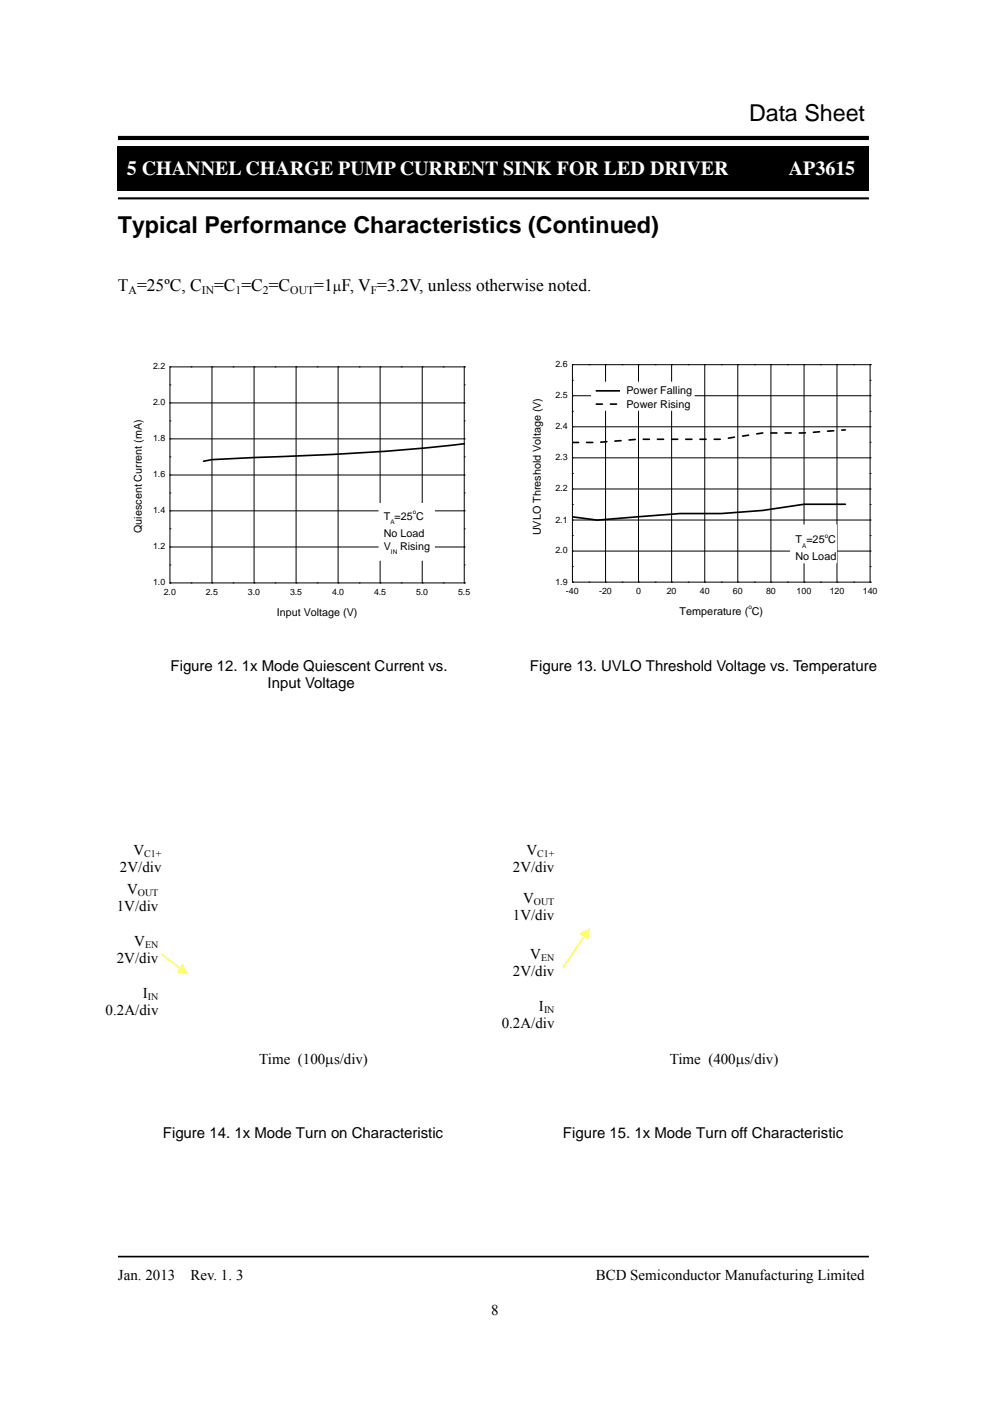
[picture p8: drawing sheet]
<svg xmlns="http://www.w3.org/2000/svg" width="210mm" height="297mm" viewBox="0 0 210 297" stroke-linecap="round" stroke-linejoin="round" font-family="sans-serif">
<path d="M24.9 30.9h.2v.2h-.2zM26.9 33.3h155.5v4.8h-155.5zM184.2 30.9h.2v.2h-.2zM25.1 31.1h159.1v9.2h-159.1zM184.2 40.3h.2v.2h-.2z" fill="#000"/>
<path d="M24.9 31h159.5M25 31.1v9.4M184.3 31.1v9.4M24.9 40.4h159.3" fill="none" stroke="#000" stroke-width=".21"/>
<path d="M25 29.3h159.3" fill="none" stroke="#000" stroke-width=".88" stroke-linecap="butt"/>
<path d="M25 42.1h159.3" fill="none" stroke="#000" stroke-width=".44"/>
<path d="M25 266.4h159.3" fill="none" stroke="#000" stroke-width=".35"/>
<g fill="#ff0">
<path d="M34.2 202.2h.2l4.1 3.2v.1l-.2 .1-4.1-3.2zM38.8 204.4l1 2.1-2.3-.4z"/>
<path d="M123.9 198.2h.2v.2l-4.5 6.8h-.2v-.2zM123 198l2-1.2-.3 2.4z"/>
</g>
<g fill="none" stroke="#000" stroke-width=".21">
<path d="M36 77.8h.1M36 77.8v45.8M36 77.8h62.5M40.5 77.8h.1M45 77.8v45.8M45 77.8h.1M49.4 77.8h.1M53.9 77.8v45.8M53.9 77.8h.1M58.3 77.8h.1M62.8 77.8v45.8M62.8 77.8h.1"/>
<path d="M67.3 77.8h.1M71.7 77.8v45.8M71.7 77.8h.1M76.2 77.8h.1M80.6 77.8v45.8M80.6 77.8h.1M85.1 77.8h.1M89.6 77.8v45.8M89.6 77.8h.1M94 77.8h.1M98.5 77.8h.1M98.5 77.8v45.8"/>
<path d="M36 93h62.5M36 85.4h62.5M36 96.9h.1M36 93h.1M36 89.2h.1M36 85.4h.1M36 81.6h.1M98.5 96.9h.1M98.5 93h.1M98.5 89.2h.1M98.5 85.4h.1M98.5 81.6h.1"/>
<path d="M36 116h62.5M36 108.3h62.5M36 100.7h62.5M36 119.8h.1M36 116h.1M36 112.1h.1M36 108.3h.1M36 104.5h.1M36 100.7h.1M98.5 119.8h.1M98.5 116h.1M98.5 112.1h.1"/>
<path d="M98.5 108.3h.1M98.5 104.5h.1M98.5 100.7h.1M36 123.6h.1M36 123.6h62.5M40.5 123.6h.1M45 123.6h.1M49.4 123.6h.1M53.9 123.6h.1M58.3 123.6h.1M62.8 123.6h.1M67.3 123.6h.1"/>
<path d="M71.7 123.6h.1M76.2 123.6h.1M80.6 123.6h.1M85.1 123.6h.1M89.6 123.6h.1M94 123.6h.1M98.5 123.6h.1"/>
</g>
<path d="M98.5 94.1a504.1 504.1 0 0 1-44.6 2.9l-8.9 .5-1.8 .3" fill="none" stroke="#000" stroke-width=".35"/>
<path d="M80.4 106.7h11.7v12.1h-11.7z" fill-rule="evenodd" fill="#fff" stroke="#fff" stroke-width=".21"/>
<g fill="#fff">
<path d="M81.4 108.2h1.4v2.5h-1.4z"/>
<path d="M82.8 109.9h.9v1.5h-.9z"/>
<path d="M83.7 108.2h3.9v2.5h-3.9z"/>
<path d="M87.5 107.8h.8v1.5h-.8z"/>
<path d="M88.3 108.2h1.6v2.5h-1.6z"/>
<path d="M81.4 111.8h8.6v2.5h-8.6z"/>
<path d="M81.4 114.5h1.6v2.6h-1.6z"/>
<path d="M82.9 116.3h1.3v1.5h-1.3z"/>
<path d="M84.2 114.5h7v2.6h-7z"/>
</g>
<g fill="none" stroke="#000" stroke-width=".21">
<path d="M121.4 77.3h63.2M121.4 77.3h.1M121.4 77.3v46.1M124.9 77.3h.1M128.4 77.3h.1M128.4 77.3v46.1M131.9 77.3h.1M135.4 77.3h.1M135.4 77.3v46.1M139 77.3h.1M142.5 77.3h.1M142.5 77.3v46.1"/>
<path d="M146 77.3h.1M149.5 77.3h.1M149.5 77.3v46.1M153 77.3h.1M156.5 77.3h.1M156.5 77.3v46.1M160 77.3h.1M163.5 77.3h.1M163.5 77.3v46.1M167 77.3h.1M170.5 77.3h.1M170.5 77.3v46.1"/>
<path d="M174 77.3h.1M177.5 77.3h.1M177.5 77.3v46.1M181.1 77.3h.1M184.6 77.3h.1M184.6 77.3v46.1M121.4 97.1h.1M121.4 93.8h.1M121.4 90.5h.1M121.4 87.2h.1M121.4 83.9h.1M121.4 80.6h.1"/>
<path d="M121.4 97.1h63.2M121.4 90.5h63.2M121.4 83.9h63.2M184.6 97.1h.1M184.6 93.8h.1M184.6 90.5h.1M184.6 87.2h.1M184.6 83.9h.1M184.6 80.6h.1M121.4 116.8h.1M121.4 113.6h.1M121.4 110.3h.1"/>
<path d="M121.4 107h.1M121.4 103.7h.1M121.4 100.4h.1M121.4 116.8h63.2M121.4 110.3h63.2M121.4 103.7h63.2M184.6 116.8h.1M184.6 113.6h.1M184.6 110.3h.1M184.6 107h.1M184.6 103.7h.1M184.6 100.4h.1"/>
<path d="M121.4 120.1h.1M121.4 123.4h63.2M121.4 123.4h.1M124.9 123.4h.1M128.4 123.4h.1M131.9 123.4h.1M135.4 123.4h.1M139 123.4h.1M142.5 123.4h.1M146 123.4h.1M149.5 123.4h.1M153 123.4h.1"/>
<path d="M156.5 123.4h.1M160 123.4h.1M163.5 123.4h.1M167 123.4h.1M170.5 123.4h.1M174 123.4h.1M177.5 123.4h.1M181.1 123.4h.1M184.6 120.1h.1M184.6 123.4h.1"/>
</g>
<g fill="none" stroke="#000" stroke-width=".35">
<path d="M121.4 93.8h1.3M124.4 93.8h1.3M128.7 93.6l-1.3 .1M131.7 93.4l-1.3 .1M134.7 93.2l-1.3 .1M136.4 93.1h1.3M139.4 93.1h1.3M142.5 93.1h1.2M145.5 93.1h1.2M148.5 93.1h1.3M151.5 93.1h1.3M155.8 92.7l-1.3 .2"/>
<path d="M158.8 92.3l-1.3 .2M161.8 91.8l-1.3 .2M163.5 91.8h1.3M166.5 91.8h1.3M170.8 91.8h-1.3M173.8 91.5l-1.3 .2M176.8 91.3l-1.3 .1M179.3 91.1l-.8 .1M179.3 106.9h-8.8l-8.7 1.3-8.8 .7h-8.8l-17.5 1.4-5.3-.7"/>
</g>
<path d="M167.7 111.3h9.7v8h-9.7z" fill-rule="evenodd" fill="#fff" stroke="#fff" stroke-width=".21"/>
<g fill="#fff">
<path d="M168.7 113.2h1.4v2.5h-1.4z"/>
<path d="M170.1 114.9h.9v1.5h-.9z"/>
<path d="M171 113.2h3.9v2.5h-3.9z"/>
<path d="M174.9 112.8h.8v1.5h-.8z"/>
<path d="M175.7 113.2h1.6v2.5h-1.6z"/>
<path d="M168.7 116.8h8.7v2.5h-8.7z"/>
</g>
<path d="M125.5 81h21.7v6h-21.7z" fill-rule="evenodd" fill="#fff" stroke="#fff" stroke-width=".21"/>
<path d="M126.5 82.9h5.1" fill="none" stroke="#000" stroke-width=".35"/>
<path d="M131.6 81.6h15.3v2.5h-15.3z" fill="#fff"/>
<path d="M126.5 85.7h1.3M129.5 85.7h1.3" fill="none" stroke="#000" stroke-width=".35"/>
<path d="M131.6 84.4h14.9v2.5h-14.9z" fill="#fff"/>
<g font-size="4.9">
<text x="158.9" y="25.6">Data Sheet</text>
<text x="25" y="49.3">Typical Performance Characteristics (Continued)</text>
</g>
<g font-size="4.2" fill="#fff">
<text x="26.9" y="37.2">5 CHANNEL CHARGE PUMP CURRENT SINK FOR LED DRIVER</text>
<text x="167.3" y="37.2">AP3615</text>
</g>
<g font-size="3.7">
<text x="25" y="61.8">T =25ºC, C =C =C =C</text>
<text x="66.6" y="61.8">=1 F, V =3.2V, unless otherwise noted.</text>
</g>
<g font-size="3.2">
<text x="70.6" y="61.8">μ</text>
<text x="36.2" y="142.2">Figure 12. 1x Mode Quiescent Current vs.</text>
<text x="112.4" y="142.2">Figure 13. UVLO Threshold Voltage vs. Temperature</text>
<text x="56.8" y="145.9">Input Voltage</text>
<text x="25.4" y="185">2V/div</text>
<text x="28.3" y="181.3">V</text>
<text x="108.8" y="185">2V/div</text>
<text x="111.7" y="181.2">V</text>
<text x="26.9" y="189.5">V</text>
<text x="111" y="191.4">V</text>
<text x="24.8" y="193.2">1V/div</text>
<text x="108.8" y="195.1">1V/div</text>
<text x="28.5" y="200.5">V</text>
<text x="112.5" y="203.3">V</text>
<text x="24.8" y="204.2">2V/div</text>
<text x="108.8" y="207">2V/div</text>
<text x="22.4" y="215.2">0.2A/div</text>
<text x="30.3" y="211.5">I</text>
<text x="114.3" y="214.3">I</text>
<text x="106.4" y="218">0.2A/div</text>
<text x="55" y="225.6">Time (100μs/div)</text>
<text x="142" y="225.6">Time (400μs/div)</text>
<text x="34.5" y="241.2">Figure 14. 1x Mode Turn on Characteristic</text>
<text x="119.4" y="241.2">Figure 15. 1x Mode Turn off Characteristic</text>
<text x="25" y="271.4">Jan. 2013</text>
<text x="40.4" y="271.4">Rev. 1. 3</text>
<text x="126.4" y="271.4">BCD Semiconductor Manufacturing Limited</text>
<text x="104.2" y="278.7">8</text>
</g>
<g font-size="2.5">
<text x="27.3" y="62.3">A</text>
<text x="42.8" y="62.3">IN</text>
<text x="50" y="62.3">1</text>
<text x="55.8" y="62.3">2</text>
<text x="61.6" y="62.3">OUT</text>
<text x="78.6" y="62.3">F</text>
</g>
<g font-size="2.3">
<text x="132.9" y="83.6">Power Falling</text>
<text x="132.9" y="86.4">Power Rising</text>
<text x="30.1" y="113" transform="rotate(-90 30.1 113)">Quiescent Current (mA)</text>
<text x="81.4" y="110.3">T</text>
<text x="81.4" y="113.8">No Load</text>
<text x="83.7" y="110.3">=25</text>
<text x="88.3" y="110.3">C</text>
<text x="114.7" y="113.5" transform="rotate(-90 114.7 113.5)">UVLO Threshold Voltage (V)</text>
<text x="81.4" y="116.6">V</text>
<text x="84.9" y="116.6">Rising</text>
<text x="168.7" y="115.2">T</text>
<text x="168.7" y="118.8">No Load</text>
<text x="171" y="115.2">=25</text>
<text x="175.7" y="115.2">C</text>
<text x="58.7" y="130.6">Input Voltage (V)</text>
<text x="144.1" y="130.4">Temperature ( C)</text>
</g>
<g font-size="2.1">
<text x="30.6" y="181.8">C1+</text>
<text x="113.9" y="181.8">C1+</text>
<text x="29.2" y="190.1">OUT</text>
<text x="113.2" y="191.9">OUT</text>
<text x="30.8" y="201.1">EN</text>
<text x="114.8" y="203.8">EN</text>
<text x="31.4" y="212">IN</text>
<text x="115.4" y="214.8">IN</text>
</g>
<g font-size="1.9">
<text x="117.8" y="77.9">2.6</text>
<text x="32.5" y="78.3">2.2</text>
<text x="32.5" y="86">2.0</text>
<text x="117.8" y="84.4">2.5</text>
<text x="32.5" y="93.6">1.8</text>
<text x="117.8" y="91">2.4</text>
<text x="32.5" y="101.2">1.6</text>
<text x="117.8" y="97.6">2.3</text>
<text x="117.8" y="104.2">2.2</text>
<text x="32.5" y="108.8">1.4</text>
<text x="117.8" y="110.8">2.1</text>
<text x="32.5" y="116.5">1.2</text>
<text x="117.8" y="117.3">2.0</text>
<text x="32.5" y="124.1">1.0</text>
<text x="117.8" y="123.9">1.9</text>
<text x="120" y="125.9">-40</text>
<text x="127.1" y="125.9">-20</text>
<text x="134.9" y="125.9">0</text>
<text x="141.4" y="125.9">20</text>
<text x="148.4" y="125.9">40</text>
<text x="155.4" y="125.9">60</text>
<text x="162.5" y="125.9">80</text>
<text x="169" y="125.9">100</text>
<text x="176" y="125.9">120</text>
<text x="183" y="125.9">140</text>
<text x="34.8" y="126">2.0</text>
<text x="43.7" y="126">2.5</text>
<text x="52.6" y="126">3.0</text>
<text x="61.5" y="126">3.5</text>
<text x="70.4" y="126">4.0</text>
<text x="79.3" y="126">4.5</text>
<text x="88.2" y="126">5.0</text>
<text x="97.2" y="126">5.5</text>
</g>
<g font-size="1.4">
<text x="82.8" y="111.1">A</text>
<text x="87.5" y="109">o</text>
<text x="174.9" y="114">o</text>
<text x="82.9" y="117.5">IN</text>
<text x="170.1" y="116.1">A</text>
<text x="158.7" y="129.2">o</text>
</g>
</svg>
